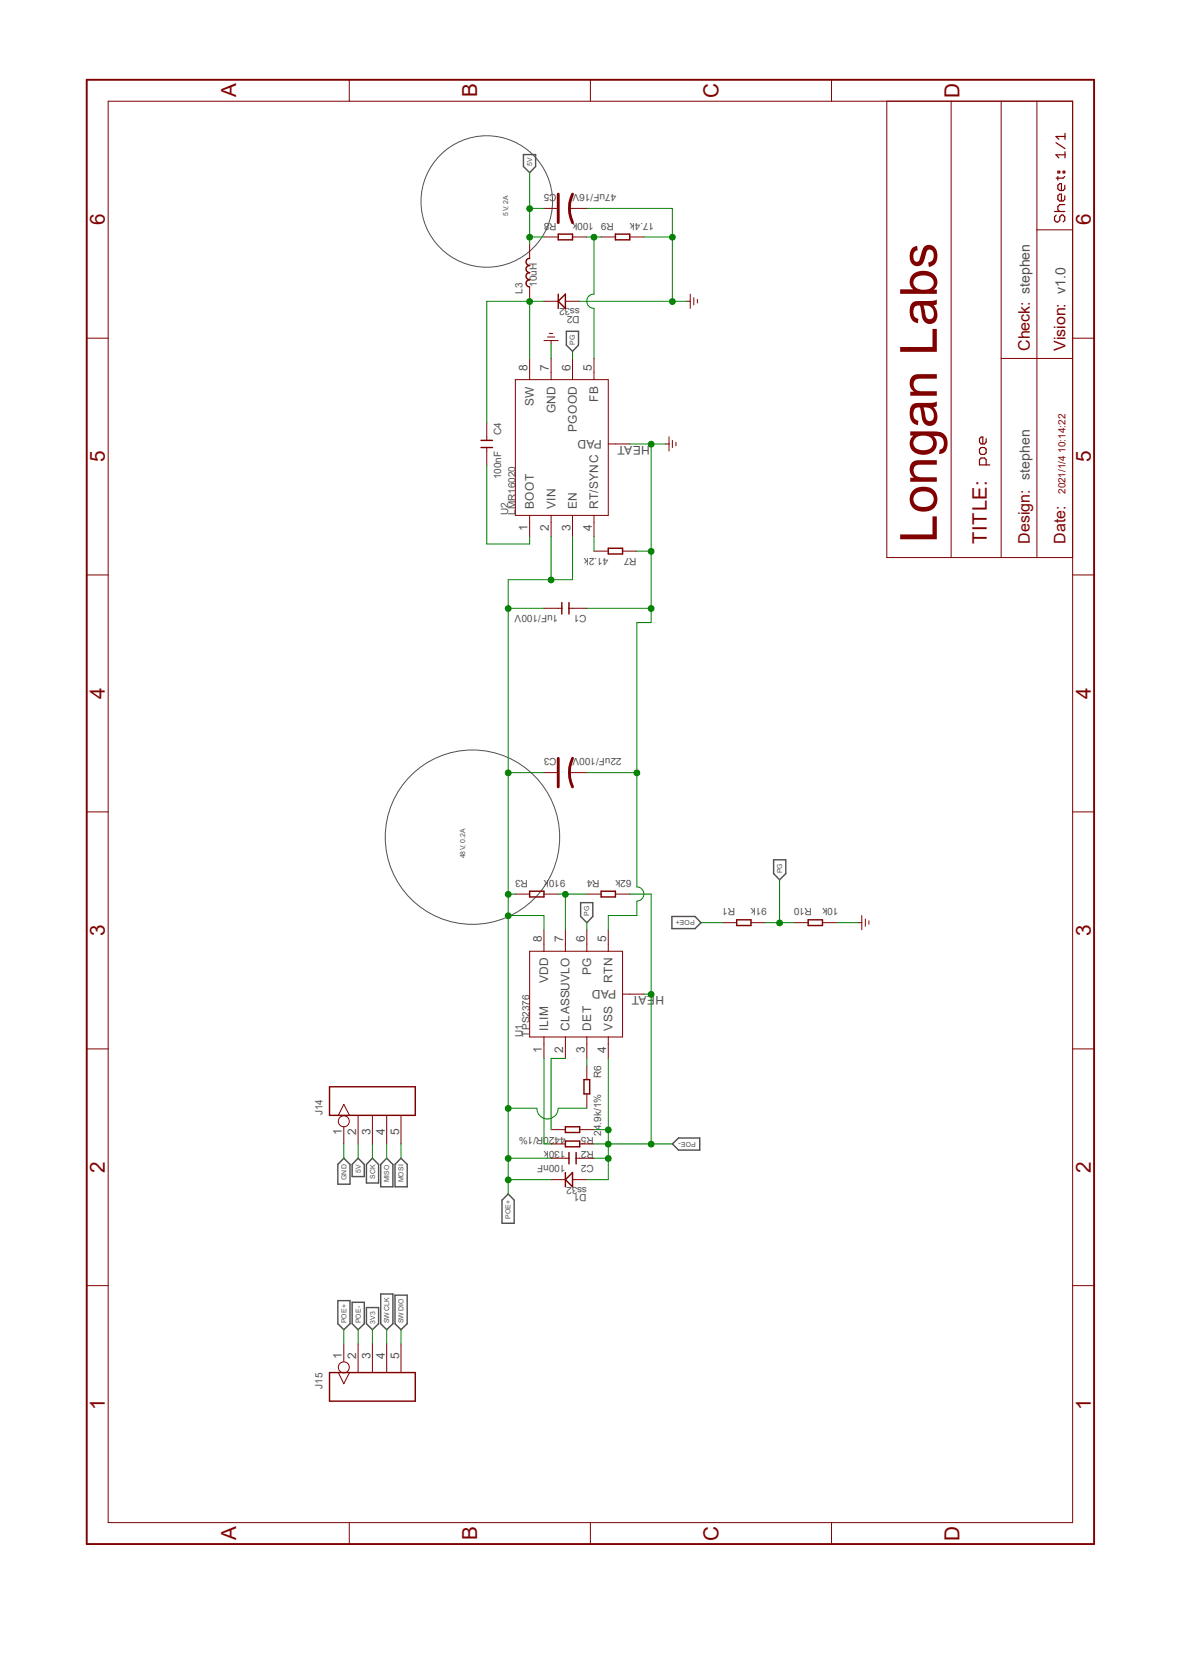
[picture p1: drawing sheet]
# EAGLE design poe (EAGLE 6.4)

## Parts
C1  1uF/100V  CAP-0805  [C0805]
C2  100nF  CAP-0805  [C0805]
C3  22uF/100V  CAP-POLAR-ELECTRO-E  [ELECTRO-SMD-E-7.8MM]
C4  100nF  CAP-0603  [C0603]
C5  47uF/16V  CAP-POLAR-AVX-B  [AVX-B]
D1  ss32  DIODE'SMA'  [DO-214AC]
D2  ss32  DIODE'SMA'  [DO-214AC]
J14  HEADER-5P-2.0  [H5-2.0]
J15  HEADER-5P-2.0  [H5-2.0]
L3  10uH  INDUCTOR-6.6X7.1  [INT2-SMD-6.6X7.1X3MM]
R1  91k  RES-0603  [R0603]
R2  130k  RES-0603  [R0603]
R3  910k  RES-0603  [R0603]
R4  62k  RES-0603  [R0603]
R5  4420R/1%  RES-0603  [R0603]
R6  24.9k/1%  RES-0603  [R0603]
R7  41.2k  RES-0603  [R0603]
R8  100k  RES-0603  [R0603]
R9  17.4k  RES-0603  [R0603]
R10  10k  RES-0603  [R0603]
U1  TPS2376  CONTROLLER-TPS2376DDA-H  [SOP8G-1.27-5X3.9MM]
U2  LMR16020  PMIC-LMR16020  [SOP8G-1.27-5X3.9MM]

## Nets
3V3: J15.3
5V [usbvcc]: C5.+ J14.2 L3.2 R8.1
GND: C1.1 C3.- C5.- D2.1(+) J14.1 R7.1 R9.2 R10.2 U1.5(RTN) U2.7(GND) U2.HEAT(PAD) ; supply symbol labelled GND_POWER
MISO: J14.4
MOSI: J14.5
N$2: R2.2 U1.1(ILIM)
N$3: R5.2 U1.2(CLASS)
N$4: R6.1 U1.3(DET)
N$5: C4.2 U2.1(BOOT)
N$6: R3.2 R4.1 U1.7(UVLO)
N$7: R7.2 U2.4(RT/SYNC)
N$10: R8.2 R9.1 U2.5(FB)
N$11: C4.1 D2.2(-) L3.1 U2.8(SW)
PG: R1.2 R10.1 U1.6(PG) U2.6(PGOOD)
POE+: C1.2 C2.2 C3.+ D1.2(-) J15.1 R1.1 R3.1 R6.2 U1.8(VDD) U2.2(VIN) U2.3(EN)
POE-: C2.1 D1.1(+) J15.2 R2.1 R4.2 R5.1 U1.4(VSS) U1.HEAT(PAD)
SCK: J14.3
SWCLK: J15.4
SWDIO: J15.5

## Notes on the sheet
- 48V, 0.2A
- 5V, 2A
- stephen | stephen
- v1.0
